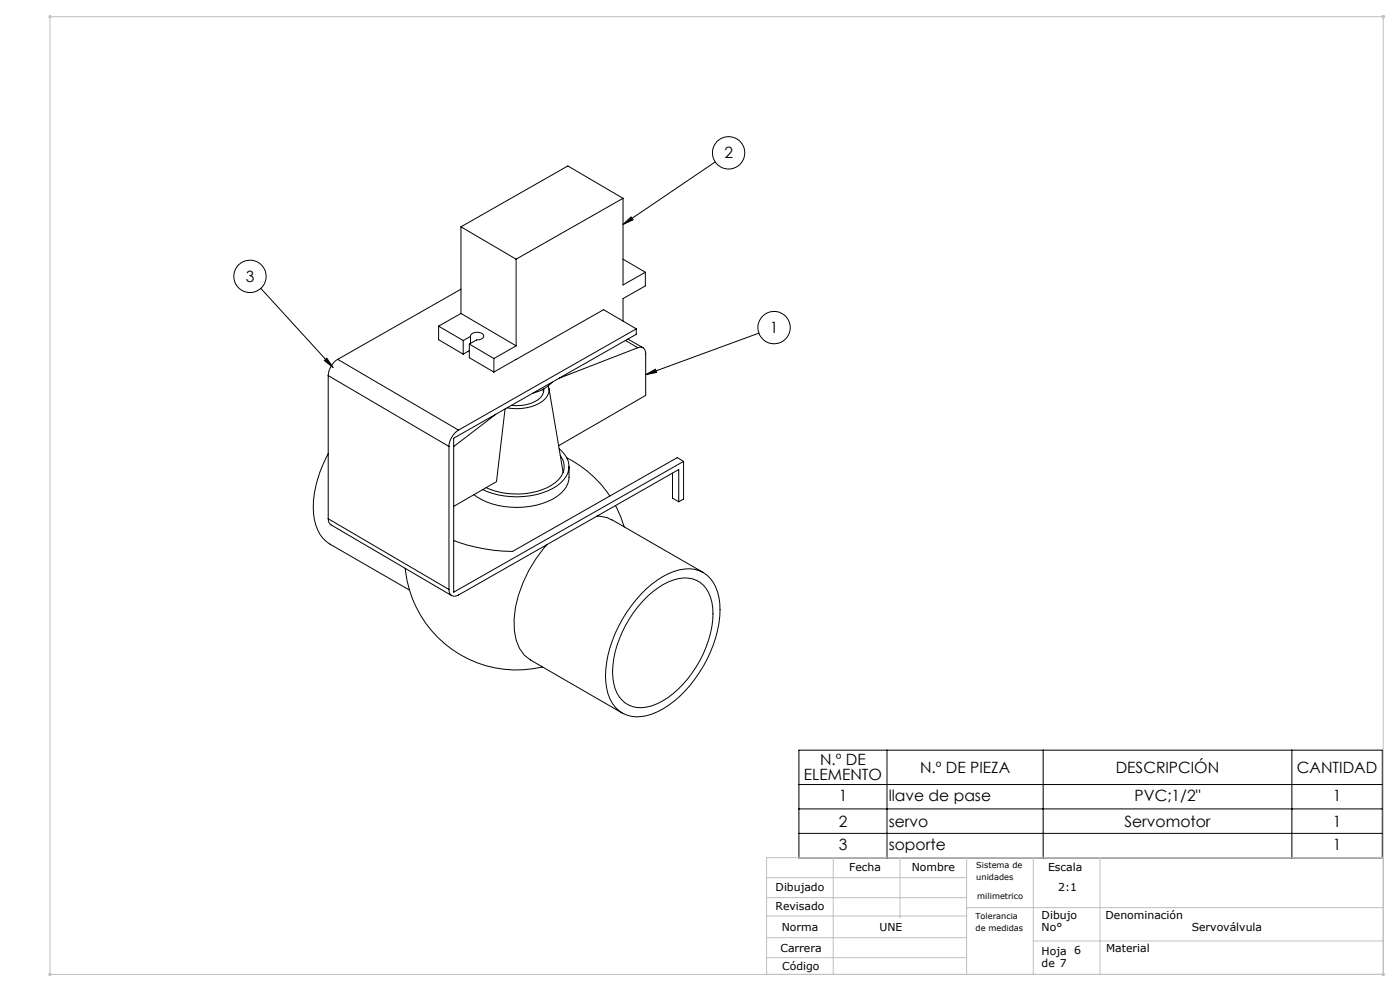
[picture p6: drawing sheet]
<svg xmlns="http://www.w3.org/2000/svg" width="420mm" height="297mm" viewBox="0 0 420 297" stroke-linecap="round" stroke-linejoin="round" font-family="sans-serif">
<g fill="none" stroke="#000" stroke-width=".3">
<path d="M186.9 59.4l-32.1 18.3M186.9 59.4v26l6.7-3.8M186.9 59.4l-16.5-9.7-32.1 18.3M214.6 48.5l-27.7 18.8M138.3 68v25.9M138.3 68l16.5 9.7M154.8 77.7v25.9M186.9 77.7l6.7 3.9M186.9 67.3l2.4-2.3 .6 .9zM78.2 86.4l21.7 23.7M131.6 97.8l7.4 4.3M131.6 97.8v4l7.4 4.3"/>
<path d="M138.3 86.7l-37 21M138.3 93.9l16.5 9.7M138.3 93.9l-6.7 3.9M190.9 98.6l-53.4 30.3M190.9 98.6v1.6l-54.8 31.1v46.2l69-39.2M190.9 98.6l-9.8-5.8-26.4 15M193.6 81.6v4.1l-6.7 3.8v6.7M227.7 99.8l-34 12.5M97.3 108.1l.7-.8 1.9 2.8zM98.5 112.6l36.2 21.2M98.5 112.6v42.9M101.3 107.7a6.2 6.2 0 0 0-2.8 4.9"/>
<path d="M101.3 107.7l36.2 21.2M139 102.1v4M140.8 103.1l7.4 4.4M140.8 103.1v4.1l7.4 4.3M140.8 105.1l-1.8 1M141.1 100.8a2.06 2.06 0 0 1 2.9-1.1 1.09 1.09 0 0 1 1.1 1.3 2.24 2.24 0 0 1-2.1 .9l-2.2 1.2M141.1 100.8l-2.1 1.3M141.1 100.8v2.1M148.2 107.5v4M154.8 107.7l-6.6 3.8M154.8 103.6l-6.6 3.9M162.8 116.7l.3 .8"/>
<path d="M163.1 116.6a3.9 3.9 0 0 1-2.6 3.7 12.5 12.5 0 0 1-7 1.2M164.5 115.7a4.1 4.1 0 0 1-2.6 5.1 14.9 14.9 0 0 1-9.7 1.4M164.7 116.3l4.2 25.3M165.6 114.6a11.2 11.2 0 0 1-5.7 3.2M187.6 102.1l3.7 2.1M188.4 101.6l4.5 2.6M191.3 104.2a1.65 1.65 0 0 1 1.8 .2 1.65 1.65 0 0 1 .6 1.6v12.5l-26.1 15.1M191.3 104.2l-23.5 9.1M193.7 112.3l2.9-1.6 .4 .9zM98.5 136a31.8 31.8 0 0 0-4.2 19.6 10.6 10.6 0 0 0 4.7 7.5l23.8 13.7M134.7 133.8v42.9M137.5 128.9a6.3 6.3 0 0 0-2.8 4.9"/>
<path d="M148.7 124.2l-12.6 9.6M151.5 122.6l-2.6 21.8-12.8 7.4M167.7 134.5a6.2 6.2 0 0 1 .5 10.2 22.4 22.4 0 0 1-18.7 3.6l-4.7-1.6M168.1 136.5a5.4 5.4 0 0 1-1.5 8.1 21.6 21.6 0 0 1-20.8 1.6M170 137.2a33.5 33.5 0 0 1 13 11.5M170.7 139.8a8.7 8.7 0 0 1-1.5 7.1 18.6 18.6 0 0 1-14 5.2 21.1 21.1 0 0 1-13-3.8M205.1 138.3l-1.9-1.1-49.5 28.1a52.7 52.7 0 0 1-17.6-3.3M205.1 138.3v11.3l-1.5 .8M98.5 155.5a1.94 1.94 0 0 0 .8 1.8l36.2 21.2M98.5 155.5l36.2 21.2M179 154.7l3.2 .4 1.4 .8M183.6 155.8l27.4 15.8"/>
<path d="M184.6 151.5l1.6 3.3 1.1 3.1M201.8 141.8v7.5l1.8 1.1M203.6 150.4v-9.7l-66.1 37.6a1.76 1.76 0 0 1-2 .2 1.76 1.76 0 0 1-.8-1.8M121.6 170.3a33.6 33.6 0 0 0 41.2 29.6M164.1 163.2a38.8 38.8 0 0 0-9.9 22.4 14.4 14.4 0 0 0 3.1 10.8l1.8 1.4 27.6 15.9M192.3 178.1a22.5 22.5 0 0 1 13.1-7.6 8.9 8.9 0 0 1 9.9 6.9 26.6 26.6 0 0 1-2.2 18 35.7 35.7 0 0 1-15.9 18 10.5 10.5 0 0 1-11.6-.5 12.6 12.6 0 0 1-4-10.3 38.1 38.1 0 0 1 10.7-24.5zM194.2 178.8a16.9 16.9 0 0 1 12.2-5.6 8.2 8.2 0 0 1 7.2 7.3 29.1 29.1 0 0 1-5.9 21.1 24.5 24.5 0 0 1-13.5 10.3 8.1 8.1 0 0 1-10.1-7.1 27.9 27.9 0 0 1 4.7-19.2 33.8 33.8 0 0 1 5.4-6.8zM239.7 224.8h175v32.3h-175zM239.7 235.1h175M266.1 224.8v32.3M312.9 224.8v32.3M387.6 224.8v32.3"/>
<path d="M239.7 242.4h175M239.7 249.8h175"/>
<circle cx="218.6" cy="45.8" r="4.8"/>
<circle cx="75" cy="82.8" r="4.9"/>
<circle cx="232.2" cy="98.2" r="4.9"/>
</g>
<g fill="none" stroke="#c0c0c0" stroke-width=".3">
<path d="M14.5 5h401M14.6 4.7l.7 .7M15 4.5v288M15.3 4.7l-.7 .7M414.6 4.7l.7 .7M415 4.5v288M415.3 4.7l-.7 .7M250 257v35M270 257v18M290 257v35M310 257v35M330 257v35"/>
<path d="M415 257h-185v35M230 274.5h60M230 263h60M230 269h60M290 272h125M14.5 292h401M14.6 291.7l.7 .7M15.3 291.7l-.7 .7M230 281h60M230 287h60M310 282h105M414.6 291.7l.7 .7"/>
<path d="M415.3 291.7l-.7 .7"/>
</g>
<path d="M186.9 67.3l2.4-2.3 .6 .9zM193.7 112.3l2.9-1.6 .4 .9zM97.3 108.1l.7-.8 1.9 2.8z" fill="#000"/>
<g font-size="4.7">
<text x="217.3" y="47.5">2</text>
<text x="73.7" y="84.5">3</text>
<text x="230.9" y="99.8">1</text>
<text x="241.2" y="233.9">ELEMENTO</text>
<text x="246" y="229.4">N.º DE</text>
<text x="276" y="231.6">N.º DE PIEZA</text>
<text x="334.7" y="231.6">DESCRIPCIÓN</text>
<text x="389.1" y="231.6">CANTIDAD</text>
<text x="251.6" y="240">1</text>
<text x="266.6" y="240">llave de pase</text>
<text x="340.4" y="240">PVC;1/2&quot;</text>
<text x="399.8" y="240">1</text>
<text x="251.6" y="247.8">2</text>
<text x="266.6" y="247.8">servo</text>
<text x="337.3" y="247.8">Servomotor</text>
<text x="399.8" y="247.8">1</text>
<text x="251.6" y="254.7">3</text>
<text x="266.6" y="254.7">soporte</text>
<text x="399.8" y="254.7">1</text>
</g>
<g font-size="3.3">
<text x="254.8" y="261.1">Fecha</text>
<text x="273.5" y="261.1">Nombre</text>
<text x="314.4" y="261.1">Escala</text>
<text x="232.7" y="267.1">Dibujado</text>
<text x="317.5" y="267.1">2:1</text>
<text x="232.6" y="272.7">Revisado</text>
<text x="312.5" y="275.4">Dibujo</text>
<text x="331.7" y="275.4">Denominación</text>
<text x="234.5" y="278.9">Norma</text>
<text x="263.9" y="278.9">UNE</text>
<text x="312.5" y="278.9">No°</text>
<text x="357.5" y="278.9">Servoválvula</text>
<text x="234.1" y="285.3">Carrera</text>
<text x="312.5" y="286.2">Hoja 6</text>
<text x="331.8" y="285.3">Material</text>
<text x="234.6" y="290.7">Código</text>
<text x="312.5" y="289.7">de 7</text>
</g>
<g font-size="2.5">
<text x="292.9" y="260.2">Sistema de</text>
<text x="292.9" y="263.7">unidades</text>
<text x="293.2" y="269.4">milimetrico</text>
<text x="292.7" y="275.5">Tolerancia</text>
<text x="292.7" y="278.9">de medidas</text>
</g>
</svg>
